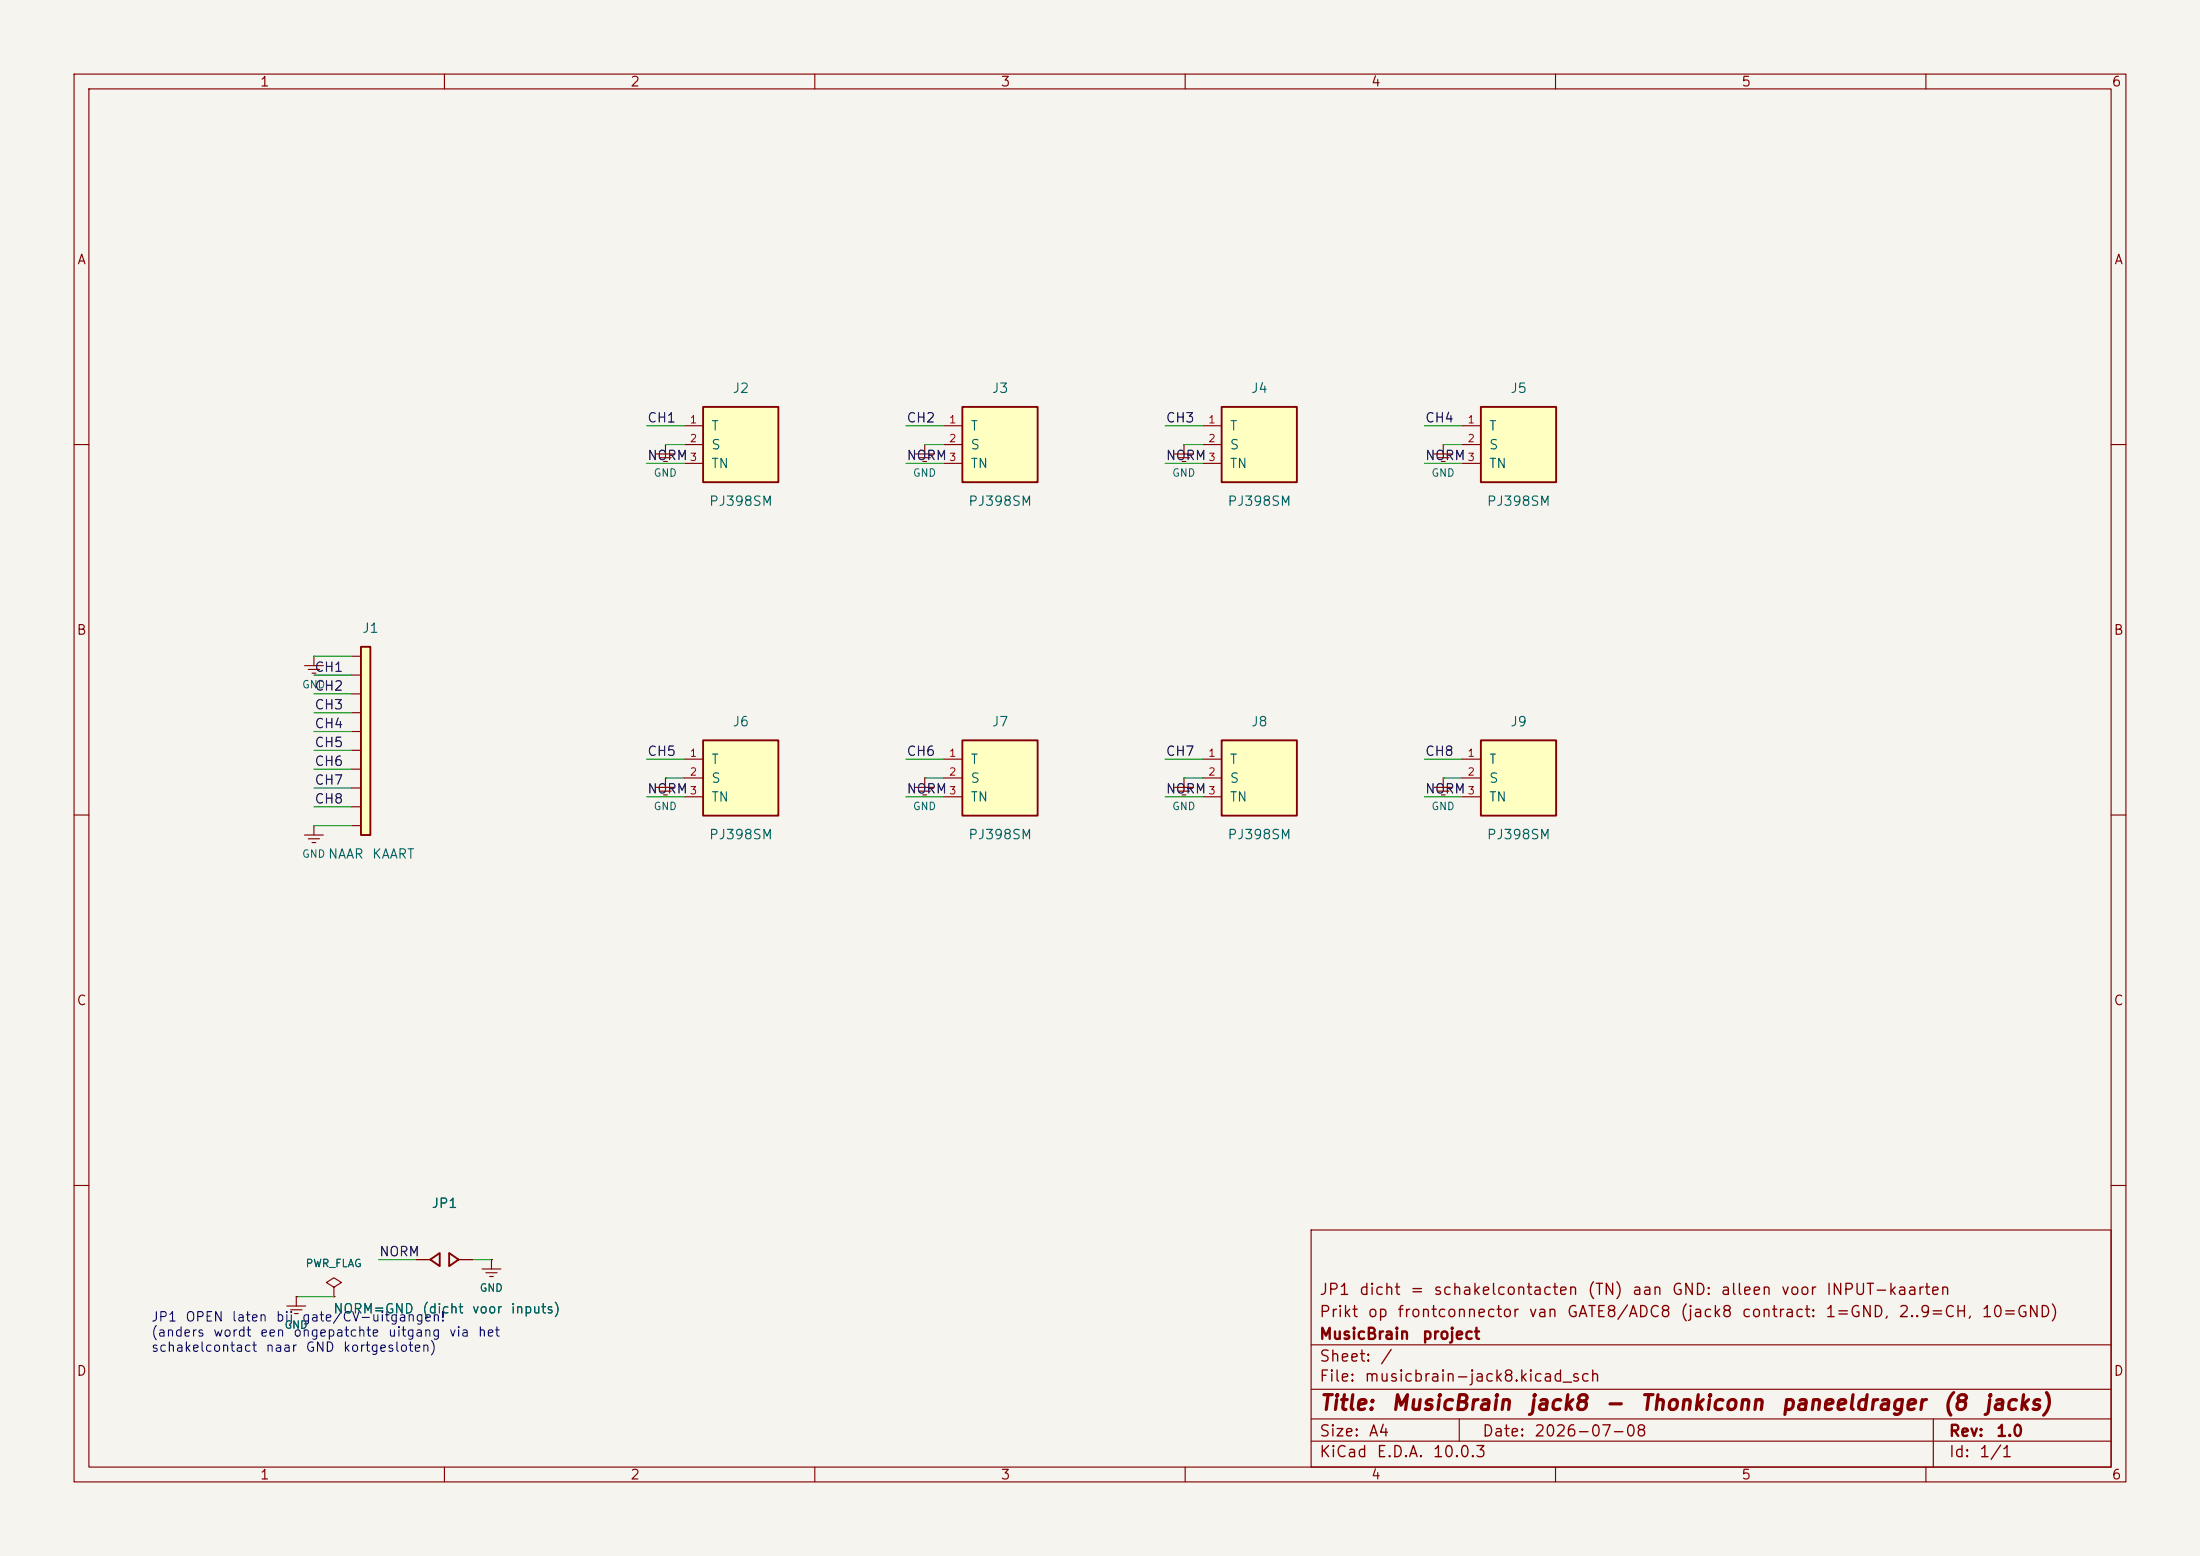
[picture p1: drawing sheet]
(kicad_sch
 (version 20231120)
 (generator "eeschema")
 (generator_version "8.0")
 (paper "A4")
 (title_block
  (title "MusicBrain jack8 - Thonkiconn paneeldrager (8 jacks)")
  (date "2026-07-08")
  (rev "1.0")
  (company "MusicBrain project")
  (comment 1 "Prikt op frontconnector van GATE8/ADC8 (jack8 contract: 1=GND, 2..9=CH, 10=GND)")
  (comment 2 "JP1 dicht = schakelcontacten (TN) aan GND: alleen voor INPUT-kaarten"))
 (lib_symbols
  (symbol "Custom:Conn_01x10"
   (pin_names (offset 1.016) (hide yes)) (pin_numbers (hide yes))
   (property "Reference" "J" (at 0 15.24 0) (effects (font (size 1.27 1.27))))
   (property "Value" "Conn" (at 0 -15.24 0) (effects (font (size 1.27 1.27))))
   (property "Footprint" "" (at 0 0 0) (effects (font (size 1.27 1.27)) (hide yes)))
   (property "Datasheet" "" (at 0 0 0) (effects (font (size 1.27 1.27)) (hide yes)))
   (symbol "Conn_01x10_0_1"
    (rectangle (start -1.27 12.7) (end 0 -12.7) (stroke (width 0.254) (type default)) (fill (type background))))
   (symbol "Conn_01x10_1_1"
    (pin passive line (at -2.54 11.43 0) (length 1.27) (name "Pin_1" (effects (font (size 1.27 1.27)))) (number "1" (effects (font (size 1.0 1.0)))))
    (pin passive line (at -2.54 8.89 0) (length 1.27) (name "Pin_2" (effects (font (size 1.27 1.27)))) (number "2" (effects (font (size 1.0 1.0)))))
    (pin passive line (at -2.54 6.35 0) (length 1.27) (name "Pin_3" (effects (font (size 1.27 1.27)))) (number "3" (effects (font (size 1.0 1.0)))))
    (pin passive line (at -2.54 3.81 0) (length 1.27) (name "Pin_4" (effects (font (size 1.27 1.27)))) (number "4" (effects (font (size 1.0 1.0)))))
    (pin passive line (at -2.54 1.27 0) (length 1.27) (name "Pin_5" (effects (font (size 1.27 1.27)))) (number "5" (effects (font (size 1.0 1.0)))))
    (pin passive line (at -2.54 -1.27 0) (length 1.27) (name "Pin_6" (effects (font (size 1.27 1.27)))) (number "6" (effects (font (size 1.0 1.0)))))
    (pin passive line (at -2.54 -3.81 0) (length 1.27) (name "Pin_7" (effects (font (size 1.27 1.27)))) (number "7" (effects (font (size 1.0 1.0)))))
    (pin passive line (at -2.54 -6.35 0) (length 1.27) (name "Pin_8" (effects (font (size 1.27 1.27)))) (number "8" (effects (font (size 1.0 1.0)))))
    (pin passive line (at -2.54 -8.89 0) (length 1.27) (name "Pin_9" (effects (font (size 1.27 1.27)))) (number "9" (effects (font (size 1.0 1.0)))))
    (pin passive line (at -2.54 -11.43 0) (length 1.27) (name "Pin_10" (effects (font (size 1.27 1.27)))) (number "10" (effects (font (size 1.0 1.0)))))))
  (symbol "Custom:Jack_TSN"
   (pin_names (offset 1.016))
   (property "Reference" "J" (at 0 6.35 0) (effects (font (size 1.27 1.27))))
   (property "Value" "Jack" (at 0 -6.35 0) (effects (font (size 1.27 1.27))))
   (property "Footprint" "" (at 0 0 0) (effects (font (size 1.27 1.27)) (hide yes)))
   (property "Datasheet" "" (at 0 0 0) (effects (font (size 1.27 1.27)) (hide yes)))
   (symbol "Jack_TSN_0_1"
    (rectangle (start -5.08 5.08) (end 5.08 -5.08) (stroke (width 0.254) (type default)) (fill (type background))))
   (symbol "Jack_TSN_1_1"
    (pin passive line (at -7.62 2.54 0) (length 2.54) (name "T" (effects (font (size 1.27 1.27)))) (number "1" (effects (font (size 1.0 1.0)))))
    (pin passive line (at -7.62 0 0) (length 2.54) (name "S" (effects (font (size 1.27 1.27)))) (number "2" (effects (font (size 1.0 1.0)))))
    (pin passive line (at -7.62 -2.54 0) (length 2.54) (name "TN" (effects (font (size 1.27 1.27)))) (number "3" (effects (font (size 1.0 1.0)))))))
  (symbol "Custom:SolderJumper"
   (pin_names (offset 0) (hide yes)) (pin_numbers (hide yes))
   (property "Reference" "JP" (at 0 3.81 0) (effects (font (size 1.27 1.27))))
   (property "Value" "SJ" (at 0 -3.81 0) (effects (font (size 1.27 1.27))))
   (property "Footprint" "" (at 0 0 0) (effects (font (size 1.27 1.27)) (hide yes)))
   (property "Datasheet" "" (at 0 0 0) (effects (font (size 1.27 1.27)) (hide yes)))
   (symbol "SolderJumper_0_1"
    (polyline (pts (xy -1.905 0) (xy -0.635 0.889) (xy -0.635 -0.889) (xy -1.905 0)) (stroke (width 0.254) (type default)) (fill (type none)))
    (polyline (pts (xy 1.905 0) (xy 0.635 0.889) (xy 0.635 -0.889) (xy 1.905 0)) (stroke (width 0.254) (type default)) (fill (type none))))
   (symbol "SolderJumper_1_1"
    (pin passive line (at -3.81 0 0) (length 1.905) (name "1" (effects (font (size 1.27 1.27)))) (number "1" (effects (font (size 1.0 1.0)))))
    (pin passive line (at 3.81 0 180) (length 1.905) (name "2" (effects (font (size 1.27 1.27)))) (number "2" (effects (font (size 1.0 1.0)))))))
  (symbol "power:PWR_FLAG"
   (power)
   (pin_numbers (hide yes)) (pin_names (offset 0) (hide yes))
   (property "Reference" "#FLG" (at 0 1.905 0) (effects (font (size 1.27 1.27)) (hide yes)))
   (property "Value" "PWR_FLAG" (at 0 3.81 0) (effects (font (size 1.27 1.27))))
   (property "Footprint" "" (at 0 0 0) (effects (font (size 1.27 1.27)) (hide yes)))
   (property "Datasheet" "" (at 0 0 0) (effects (font (size 1.27 1.27)) (hide yes)))
   (symbol "PWR_FLAG_0_1"
    (polyline (pts (xy 0 0) (xy 0 1.27) (xy -1.016 1.905) (xy 0 2.54) (xy 1.016 1.905) (xy 0 1.27)) (stroke (width 0) (type default)) (fill (type none))))
   (symbol "PWR_FLAG_1_1"
    (pin power_out line (at 0 0 90) (length 0) (name "pwr" (effects (font (size 1.27 1.27)) (hide yes))) (number "1" (effects (font (size 1.0 1.0)))))))
  (symbol "power:GND"
   (power)
   (pin_numbers (hide yes)) (pin_names (offset 0) (hide yes))
   (property "Reference" "#PWR" (at 0 -1.27 0) (effects (font (size 1.27 1.27)) (hide yes)))
   (property "Value" "GND" (at 0 -3.81 0) (effects (font (size 1.27 1.27))))
   (property "Footprint" "" (at 0 0 0) (effects (font (size 1.27 1.27)) (hide yes)))
   (property "Datasheet" "" (at 0 0 0) (effects (font (size 1.27 1.27)) (hide yes)))
   (symbol "GND_0_1"
    (polyline (pts (xy 0 0) (xy 0 -1.27)) (stroke (width 0) (type default)) (fill (type none)))
    (polyline (pts (xy -1.27 -1.27) (xy 1.27 -1.27)) (stroke (width 0) (type default)) (fill (type none)))
    (polyline (pts (xy -0.762 -1.778) (xy 0.762 -1.778)) (stroke (width 0) (type default)) (fill (type none)))
    (polyline (pts (xy -0.254 -2.286) (xy 0.254 -2.286)) (stroke (width 0) (type default)) (fill (type none))))
   (symbol "GND_1_1"
    (pin power_in line (at 0 0 270) (length 0) (name "GND" (effects (font (size 1.27 1.27)) (hide yes))) (number "1" (effects (font (size 1.0 1.0))))))))
 (text "JP1 OPEN laten bij gate/CV-uitgangen!\n(anders wordt een ongepatchte uitgang via het\nschakelcontact naar GND kortgesloten)" (exclude_from_sim no) (at 20.32 180 0) (effects (font (size 1.27 1.27)) (justify left)))
 (symbol (lib_id "Custom:Conn_01x10") (at 50 100 0) (unit 1) (exclude_from_sim no) (in_bom yes) (on_board yes) (dnp no)
  (property "Reference" "J1" (at 50 84.76 0) (effects (font (size 1.27 1.27))))
  (property "Value" "NAAR KAART" (at 50 115.24 0) (effects (font (size 1.27 1.27))))
  (property "Footprint" "Connector_PinSocket_2.54mm:PinSocket_1x10_P2.54mm_Vertical" (at 50 100 0) (effects (font (size 1.27 1.27)) (hide yes)))
  (property "Datasheet" "" (at 50 100 0) (effects (font (size 1.27 1.27)) (hide yes))))
 (wire (pts (xy 47.46 88.57) (xy 42.38 88.57)) (stroke (width 0) (type default)))
 (symbol (lib_id "power:GND") (at 42.38 88.57 0) (unit 1) (exclude_from_sim no) (in_bom yes) (on_board yes) (dnp no)
  (property "Reference" "#PWR001" (at 42.38 88.57 0) (effects (font (size 1.27 1.27)) (hide yes)))
  (property "Value" "GND" (at 42.38 92.38 0) (effects (font (size 1.016 1.016))))
  (property "Footprint" "" (at 42.38 88.57 0) (effects (font (size 1.27 1.27)) (hide yes)))
  (property "Datasheet" "" (at 42.38 88.57 0) (effects (font (size 1.27 1.27)) (hide yes))))
 (wire (pts (xy 47.46 91.11) (xy 42.38 91.11)) (stroke (width 0) (type default)))
 (label "CH1" (at 42.38 91.11 0) (effects (font (size 1.27 1.27)) (justify left bottom)))
 (wire (pts (xy 47.46 93.65) (xy 42.38 93.65)) (stroke (width 0) (type default)))
 (label "CH2" (at 42.38 93.65 0) (effects (font (size 1.27 1.27)) (justify left bottom)))
 (wire (pts (xy 47.46 96.19) (xy 42.38 96.19)) (stroke (width 0) (type default)))
 (label "CH3" (at 42.38 96.19 0) (effects (font (size 1.27 1.27)) (justify left bottom)))
 (wire (pts (xy 47.46 98.73) (xy 42.38 98.73)) (stroke (width 0) (type default)))
 (label "CH4" (at 42.38 98.73 0) (effects (font (size 1.27 1.27)) (justify left bottom)))
 (wire (pts (xy 47.46 101.27) (xy 42.38 101.27)) (stroke (width 0) (type default)))
 (label "CH5" (at 42.38 101.27 0) (effects (font (size 1.27 1.27)) (justify left bottom)))
 (wire (pts (xy 47.46 103.81) (xy 42.38 103.81)) (stroke (width 0) (type default)))
 (label "CH6" (at 42.38 103.81 0) (effects (font (size 1.27 1.27)) (justify left bottom)))
 (wire (pts (xy 47.46 106.35) (xy 42.38 106.35)) (stroke (width 0) (type default)))
 (label "CH7" (at 42.38 106.35 0) (effects (font (size 1.27 1.27)) (justify left bottom)))
 (wire (pts (xy 47.46 108.89) (xy 42.38 108.89)) (stroke (width 0) (type default)))
 (label "CH8" (at 42.38 108.89 0) (effects (font (size 1.27 1.27)) (justify left bottom)))
 (wire (pts (xy 47.46 111.43) (xy 42.38 111.43)) (stroke (width 0) (type default)))
 (symbol (lib_id "power:GND") (at 42.38 111.43 0) (unit 1) (exclude_from_sim no) (in_bom yes) (on_board yes) (dnp no)
  (property "Reference" "#PWR002" (at 42.38 111.43 0) (effects (font (size 1.27 1.27)) (hide yes)))
  (property "Value" "GND" (at 42.38 115.24 0) (effects (font (size 1.016 1.016))))
  (property "Footprint" "" (at 42.38 111.43 0) (effects (font (size 1.27 1.27)) (hide yes)))
  (property "Datasheet" "" (at 42.38 111.43 0) (effects (font (size 1.27 1.27)) (hide yes))))
 (symbol (lib_id "Custom:Jack_TSN") (at 100 60 0) (unit 1) (exclude_from_sim no) (in_bom yes) (on_board yes) (dnp no)
  (property "Reference" "J2" (at 100 52.38 0) (effects (font (size 1.27 1.27))))
  (property "Value" "PJ398SM" (at 100 67.62 0) (effects (font (size 1.27 1.27))))
  (property "Footprint" "MusicBrain:Jack_3.5mm_PJ398SM_Thonkiconn" (at 100 60 0) (effects (font (size 1.27 1.27)) (hide yes)))
  (property "Datasheet" "" (at 100 60 0) (effects (font (size 1.27 1.27)) (hide yes))))
 (wire (pts (xy 92.38 57.46) (xy 87.3 57.46)) (stroke (width 0) (type default)))
 (label "CH1" (at 87.3 57.46 0) (effects (font (size 1.27 1.27)) (justify left bottom)))
 (wire (pts (xy 92.38 60) (xy 89.84 60)) (stroke (width 0) (type default)))
 (symbol (lib_id "power:GND") (at 89.84 60 0) (unit 1) (exclude_from_sim no) (in_bom yes) (on_board yes) (dnp no)
  (property "Reference" "#PWR003" (at 89.84 60 0) (effects (font (size 1.27 1.27)) (hide yes)))
  (property "Value" "GND" (at 89.84 63.81 0) (effects (font (size 1.016 1.016))))
  (property "Footprint" "" (at 89.84 60 0) (effects (font (size 1.27 1.27)) (hide yes)))
  (property "Datasheet" "" (at 89.84 60 0) (effects (font (size 1.27 1.27)) (hide yes))))
 (wire (pts (xy 92.38 62.54) (xy 87.3 62.54)) (stroke (width 0) (type default)))
 (label "NORM" (at 87.3 62.54 0) (effects (font (size 1.27 1.27)) (justify left bottom)))
 (symbol (lib_id "Custom:Jack_TSN") (at 135 60 0) (unit 1) (exclude_from_sim no) (in_bom yes) (on_board yes) (dnp no)
  (property "Reference" "J3" (at 135 52.38 0) (effects (font (size 1.27 1.27))))
  (property "Value" "PJ398SM" (at 135 67.62 0) (effects (font (size 1.27 1.27))))
  (property "Footprint" "MusicBrain:Jack_3.5mm_PJ398SM_Thonkiconn" (at 135 60 0) (effects (font (size 1.27 1.27)) (hide yes)))
  (property "Datasheet" "" (at 135 60 0) (effects (font (size 1.27 1.27)) (hide yes))))
 (wire (pts (xy 127.38 57.46) (xy 122.3 57.46)) (stroke (width 0) (type default)))
 (label "CH2" (at 122.3 57.46 0) (effects (font (size 1.27 1.27)) (justify left bottom)))
 (wire (pts (xy 127.38 60) (xy 124.84 60)) (stroke (width 0) (type default)))
 (symbol (lib_id "power:GND") (at 124.84 60 0) (unit 1) (exclude_from_sim no) (in_bom yes) (on_board yes) (dnp no)
  (property "Reference" "#PWR004" (at 124.84 60 0) (effects (font (size 1.27 1.27)) (hide yes)))
  (property "Value" "GND" (at 124.84 63.81 0) (effects (font (size 1.016 1.016))))
  (property "Footprint" "" (at 124.84 60 0) (effects (font (size 1.27 1.27)) (hide yes)))
  (property "Datasheet" "" (at 124.84 60 0) (effects (font (size 1.27 1.27)) (hide yes))))
 (wire (pts (xy 127.38 62.54) (xy 122.3 62.54)) (stroke (width 0) (type default)))
 (label "NORM" (at 122.3 62.54 0) (effects (font (size 1.27 1.27)) (justify left bottom)))
 (symbol (lib_id "Custom:Jack_TSN") (at 170 60 0) (unit 1) (exclude_from_sim no) (in_bom yes) (on_board yes) (dnp no)
  (property "Reference" "J4" (at 170 52.38 0) (effects (font (size 1.27 1.27))))
  (property "Value" "PJ398SM" (at 170 67.62 0) (effects (font (size 1.27 1.27))))
  (property "Footprint" "MusicBrain:Jack_3.5mm_PJ398SM_Thonkiconn" (at 170 60 0) (effects (font (size 1.27 1.27)) (hide yes)))
  (property "Datasheet" "" (at 170 60 0) (effects (font (size 1.27 1.27)) (hide yes))))
 (wire (pts (xy 162.38 57.46) (xy 157.3 57.46)) (stroke (width 0) (type default)))
 (label "CH3" (at 157.3 57.46 0) (effects (font (size 1.27 1.27)) (justify left bottom)))
 (wire (pts (xy 162.38 60) (xy 159.84 60)) (stroke (width 0) (type default)))
 (symbol (lib_id "power:GND") (at 159.84 60 0) (unit 1) (exclude_from_sim no) (in_bom yes) (on_board yes) (dnp no)
  (property "Reference" "#PWR005" (at 159.84 60 0) (effects (font (size 1.27 1.27)) (hide yes)))
  (property "Value" "GND" (at 159.84 63.81 0) (effects (font (size 1.016 1.016))))
  (property "Footprint" "" (at 159.84 60 0) (effects (font (size 1.27 1.27)) (hide yes)))
  (property "Datasheet" "" (at 159.84 60 0) (effects (font (size 1.27 1.27)) (hide yes))))
 (wire (pts (xy 162.38 62.54) (xy 157.3 62.54)) (stroke (width 0) (type default)))
 (label "NORM" (at 157.3 62.54 0) (effects (font (size 1.27 1.27)) (justify left bottom)))
 (symbol (lib_id "Custom:Jack_TSN") (at 205 60 0) (unit 1) (exclude_from_sim no) (in_bom yes) (on_board yes) (dnp no)
  (property "Reference" "J5" (at 205 52.38 0) (effects (font (size 1.27 1.27))))
  (property "Value" "PJ398SM" (at 205 67.62 0) (effects (font (size 1.27 1.27))))
  (property "Footprint" "MusicBrain:Jack_3.5mm_PJ398SM_Thonkiconn" (at 205 60 0) (effects (font (size 1.27 1.27)) (hide yes)))
  (property "Datasheet" "" (at 205 60 0) (effects (font (size 1.27 1.27)) (hide yes))))
 (wire (pts (xy 197.38 57.46) (xy 192.3 57.46)) (stroke (width 0) (type default)))
 (label "CH4" (at 192.3 57.46 0) (effects (font (size 1.27 1.27)) (justify left bottom)))
 (wire (pts (xy 197.38 60) (xy 194.84 60)) (stroke (width 0) (type default)))
 (symbol (lib_id "power:GND") (at 194.84 60 0) (unit 1) (exclude_from_sim no) (in_bom yes) (on_board yes) (dnp no)
  (property "Reference" "#PWR006" (at 194.84 60 0) (effects (font (size 1.27 1.27)) (hide yes)))
  (property "Value" "GND" (at 194.84 63.81 0) (effects (font (size 1.016 1.016))))
  (property "Footprint" "" (at 194.84 60 0) (effects (font (size 1.27 1.27)) (hide yes)))
  (property "Datasheet" "" (at 194.84 60 0) (effects (font (size 1.27 1.27)) (hide yes))))
 (wire (pts (xy 197.38 62.54) (xy 192.3 62.54)) (stroke (width 0) (type default)))
 (label "NORM" (at 192.3 62.54 0) (effects (font (size 1.27 1.27)) (justify left bottom)))
 (symbol (lib_id "Custom:Jack_TSN") (at 100 105 0) (unit 1) (exclude_from_sim no) (in_bom yes) (on_board yes) (dnp no)
  (property "Reference" "J6" (at 100 97.38 0) (effects (font (size 1.27 1.27))))
  (property "Value" "PJ398SM" (at 100 112.62 0) (effects (font (size 1.27 1.27))))
  (property "Footprint" "MusicBrain:Jack_3.5mm_PJ398SM_Thonkiconn" (at 100 105 0) (effects (font (size 1.27 1.27)) (hide yes)))
  (property "Datasheet" "" (at 100 105 0) (effects (font (size 1.27 1.27)) (hide yes))))
 (wire (pts (xy 92.38 102.46) (xy 87.3 102.46)) (stroke (width 0) (type default)))
 (label "CH5" (at 87.3 102.46 0) (effects (font (size 1.27 1.27)) (justify left bottom)))
 (wire (pts (xy 92.38 105) (xy 89.84 105)) (stroke (width 0) (type default)))
 (symbol (lib_id "power:GND") (at 89.84 105 0) (unit 1) (exclude_from_sim no) (in_bom yes) (on_board yes) (dnp no)
  (property "Reference" "#PWR007" (at 89.84 105 0) (effects (font (size 1.27 1.27)) (hide yes)))
  (property "Value" "GND" (at 89.84 108.81 0) (effects (font (size 1.016 1.016))))
  (property "Footprint" "" (at 89.84 105 0) (effects (font (size 1.27 1.27)) (hide yes)))
  (property "Datasheet" "" (at 89.84 105 0) (effects (font (size 1.27 1.27)) (hide yes))))
 (wire (pts (xy 92.38 107.54) (xy 87.3 107.54)) (stroke (width 0) (type default)))
 (label "NORM" (at 87.3 107.54 0) (effects (font (size 1.27 1.27)) (justify left bottom)))
 (symbol (lib_id "Custom:Jack_TSN") (at 135 105 0) (unit 1) (exclude_from_sim no) (in_bom yes) (on_board yes) (dnp no)
  (property "Reference" "J7" (at 135 97.38 0) (effects (font (size 1.27 1.27))))
  (property "Value" "PJ398SM" (at 135 112.62 0) (effects (font (size 1.27 1.27))))
  (property "Footprint" "MusicBrain:Jack_3.5mm_PJ398SM_Thonkiconn" (at 135 105 0) (effects (font (size 1.27 1.27)) (hide yes)))
  (property "Datasheet" "" (at 135 105 0) (effects (font (size 1.27 1.27)) (hide yes))))
 (wire (pts (xy 127.38 102.46) (xy 122.3 102.46)) (stroke (width 0) (type default)))
 (label "CH6" (at 122.3 102.46 0) (effects (font (size 1.27 1.27)) (justify left bottom)))
 (wire (pts (xy 127.38 105) (xy 124.84 105)) (stroke (width 0) (type default)))
 (symbol (lib_id "power:GND") (at 124.84 105 0) (unit 1) (exclude_from_sim no) (in_bom yes) (on_board yes) (dnp no)
  (property "Reference" "#PWR008" (at 124.84 105 0) (effects (font (size 1.27 1.27)) (hide yes)))
  (property "Value" "GND" (at 124.84 108.81 0) (effects (font (size 1.016 1.016))))
  (property "Footprint" "" (at 124.84 105 0) (effects (font (size 1.27 1.27)) (hide yes)))
  (property "Datasheet" "" (at 124.84 105 0) (effects (font (size 1.27 1.27)) (hide yes))))
 (wire (pts (xy 127.38 107.54) (xy 122.3 107.54)) (stroke (width 0) (type default)))
 (label "NORM" (at 122.3 107.54 0) (effects (font (size 1.27 1.27)) (justify left bottom)))
 (symbol (lib_id "Custom:Jack_TSN") (at 170 105 0) (unit 1) (exclude_from_sim no) (in_bom yes) (on_board yes) (dnp no)
  (property "Reference" "J8" (at 170 97.38 0) (effects (font (size 1.27 1.27))))
  (property "Value" "PJ398SM" (at 170 112.62 0) (effects (font (size 1.27 1.27))))
  (property "Footprint" "MusicBrain:Jack_3.5mm_PJ398SM_Thonkiconn" (at 170 105 0) (effects (font (size 1.27 1.27)) (hide yes)))
  (property "Datasheet" "" (at 170 105 0) (effects (font (size 1.27 1.27)) (hide yes))))
 (wire (pts (xy 162.38 102.46) (xy 157.3 102.46)) (stroke (width 0) (type default)))
 (label "CH7" (at 157.3 102.46 0) (effects (font (size 1.27 1.27)) (justify left bottom)))
 (wire (pts (xy 162.38 105) (xy 159.84 105)) (stroke (width 0) (type default)))
 (symbol (lib_id "power:GND") (at 159.84 105 0) (unit 1) (exclude_from_sim no) (in_bom yes) (on_board yes) (dnp no)
  (property "Reference" "#PWR009" (at 159.84 105 0) (effects (font (size 1.27 1.27)) (hide yes)))
  (property "Value" "GND" (at 159.84 108.81 0) (effects (font (size 1.016 1.016))))
  (property "Footprint" "" (at 159.84 105 0) (effects (font (size 1.27 1.27)) (hide yes)))
  (property "Datasheet" "" (at 159.84 105 0) (effects (font (size 1.27 1.27)) (hide yes))))
 (wire (pts (xy 162.38 107.54) (xy 157.3 107.54)) (stroke (width 0) (type default)))
 (label "NORM" (at 157.3 107.54 0) (effects (font (size 1.27 1.27)) (justify left bottom)))
 (symbol (lib_id "Custom:Jack_TSN") (at 205 105 0) (unit 1) (exclude_from_sim no) (in_bom yes) (on_board yes) (dnp no)
  (property "Reference" "J9" (at 205 97.38 0) (effects (font (size 1.27 1.27))))
  (property "Value" "PJ398SM" (at 205 112.62 0) (effects (font (size 1.27 1.27))))
  (property "Footprint" "MusicBrain:Jack_3.5mm_PJ398SM_Thonkiconn" (at 205 105 0) (effects (font (size 1.27 1.27)) (hide yes)))
  (property "Datasheet" "" (at 205 105 0) (effects (font (size 1.27 1.27)) (hide yes))))
 (wire (pts (xy 197.38 102.46) (xy 192.3 102.46)) (stroke (width 0) (type default)))
 (label "CH8" (at 192.3 102.46 0) (effects (font (size 1.27 1.27)) (justify left bottom)))
 (wire (pts (xy 197.38 105) (xy 194.84 105)) (stroke (width 0) (type default)))
 (symbol (lib_id "power:GND") (at 194.84 105 0) (unit 1) (exclude_from_sim no) (in_bom yes) (on_board yes) (dnp no)
  (property "Reference" "#PWR010" (at 194.84 105 0) (effects (font (size 1.27 1.27)) (hide yes)))
  (property "Value" "GND" (at 194.84 108.81 0) (effects (font (size 1.016 1.016))))
  (property "Footprint" "" (at 194.84 105 0) (effects (font (size 1.27 1.27)) (hide yes)))
  (property "Datasheet" "" (at 194.84 105 0) (effects (font (size 1.27 1.27)) (hide yes))))
 (wire (pts (xy 197.38 107.54) (xy 192.3 107.54)) (stroke (width 0) (type default)))
 (label "NORM" (at 192.3 107.54 0) (effects (font (size 1.27 1.27)) (justify left bottom)))
 (symbol (lib_id "Custom:SolderJumper") (at 60 170 0) (unit 1) (exclude_from_sim no) (in_bom yes) (on_board yes) (dnp no)
  (property "Reference" "JP1" (at 60 162.38 0) (effects (font (size 1.27 1.27))))
  (property "Value" "NORM=GND (dicht voor inputs)" (at 60 176.62 0) (effects (font (size 1.27 1.27))))
  (property "Footprint" "Jumper:SolderJumper-2_P1.3mm_Open_TrianglePad1.0x1.5mm" (at 60 170 0) (effects (font (size 1.27 1.27)) (hide yes)))
  (property "Datasheet" "" (at 60 170 0) (effects (font (size 1.27 1.27)) (hide yes))))
 (wire (pts (xy 56.19 170) (xy 51.11 170)) (stroke (width 0) (type default)))
 (label "NORM" (at 51.11 170 0) (effects (font (size 1.27 1.27)) (justify left bottom)))
 (wire (pts (xy 63.81 170) (xy 66.35 170)) (stroke (width 0) (type default)))
 (symbol (lib_id "power:GND") (at 66.35 170 0) (unit 1) (exclude_from_sim no) (in_bom yes) (on_board yes) (dnp no)
  (property "Reference" "#PWR011" (at 66.35 170 0) (effects (font (size 1.27 1.27)) (hide yes)))
  (property "Value" "GND" (at 66.35 173.81 0) (effects (font (size 1.016 1.016))))
  (property "Footprint" "" (at 66.35 170 0) (effects (font (size 1.27 1.27)) (hide yes)))
  (property "Datasheet" "" (at 66.35 170 0) (effects (font (size 1.27 1.27)) (hide yes))))
 (wire (pts (xy 40 175) (xy 45.08 175)) (stroke (width 0) (type default)))
 (symbol (lib_id "power:GND") (at 40 175 0) (unit 1) (exclude_from_sim no) (in_bom yes) (on_board yes) (dnp no)
  (property "Reference" "#PWR012" (at 40 175 0) (effects (font (size 1.27 1.27)) (hide yes)))
  (property "Value" "GND" (at 40 178.81 0) (effects (font (size 1.016 1.016))))
  (property "Footprint" "" (at 40 175 0) (effects (font (size 1.27 1.27)) (hide yes)))
  (property "Datasheet" "" (at 40 175 0) (effects (font (size 1.27 1.27)) (hide yes))))
 (symbol (lib_id "power:PWR_FLAG") (at 45.08 175 0) (unit 1) (exclude_from_sim no) (in_bom yes) (on_board yes) (dnp no)
  (property "Reference" "#FLG01" (at 45.08 175 0) (effects (font (size 1.27 1.27)) (hide yes)))
  (property "Value" "PWR_FLAG" (at 45.08 170.5 0) (effects (font (size 1.016 1.016))))
  (property "Footprint" "" (at 45.08 175 0) (effects (font (size 1.27 1.27)) (hide yes)))
  (property "Datasheet" "" (at 45.08 175 0) (effects (font (size 1.27 1.27)) (hide yes))))
 (sheet_instances (path "" (page "1"))))
